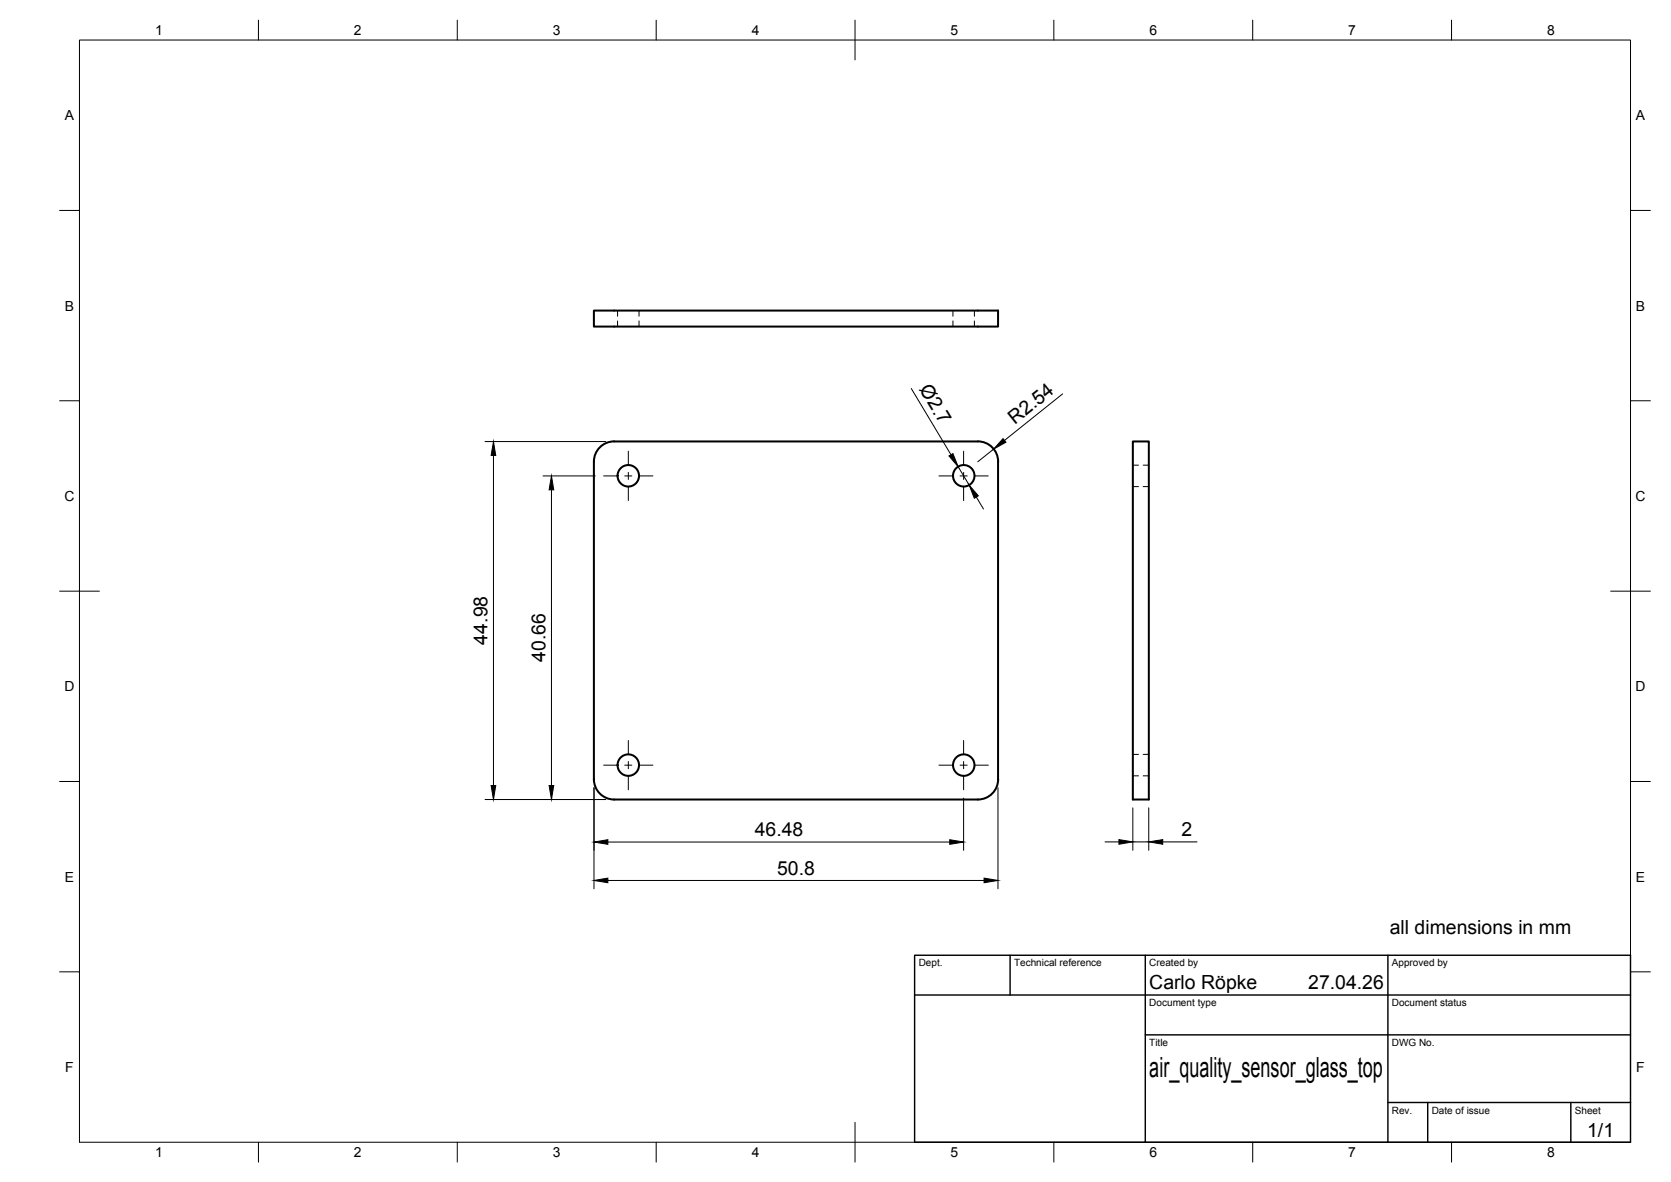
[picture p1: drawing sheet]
<svg xmlns="http://www.w3.org/2000/svg" width="420mm" height="297mm" viewBox="0 0 420 297" stroke-linecap="round" stroke-linejoin="round" font-family="sans-serif">
<!-- layer: Visible -->
<g fill="none" stroke="#000" stroke-width=".51">
<path d="M149.3 78h101.7v4.1h-101.7zM154.4 110.9h91.5M154.4 110.9a5.1 5.1 0 0 0-5.1 5.1v79.8a5.1 5.1 0 0 0 5.1 5.1M245.9 110.9a5.1 5.1 0 0 1 5.1 5.1M251 116v79.8M284.8 110.9h4.1v90h-4.1zM251 195.8a5.1 5.1 0 0 1-5.1 5.1M154.4 200.9h91.5"/>
<circle cx="158" cy="119.6" r="2.7"/>
<circle cx="242.3" cy="119.6" r="2.7"/>
<circle cx="158" cy="192.3" r="2.7"/>
<circle cx="242.3" cy="192.3" r="2.7"/>
</g>
<!-- layer: Hidden -->
<g fill="none" stroke="#000" stroke-width=".25">
<path d="M155.3 78v1.5M160.7 78v1.5M239.6 78v1.5M245 78v1.5M155.3 80.7v1.4M160.7 80.7v1.4M239.6 80.7v1.4M245 80.7v1.4M284.8 116.9h1.5M287.4 116.9h1.5M284.8 122.3h1.5M287.4 122.3h1.5"/>
<path d="M284.8 189.6h1.5M284.8 195h1.5M287.4 189.6h1.5M287.4 195h1.5"/>
</g>
<!-- layer: BORDER -->
<g fill="none" stroke="#000" stroke-width=".25">
<path d="M20 10.1h390v276.9h-390zM65 5.1v5M115 5.1v5M165 5.1v5M215 5.1v10M265 5.1v5M315 5.1v5M365 5.1v5M15 52.9h5M410 52.9h5M15 100.7h5M410 100.7h5"/>
<path d="M15 148.6h10M405 148.6h10M15 196.4h5M410 196.4h5M15 244.2h5M410 244.2h5M65 287v5M115 287v5M165 287v5M215 282.1v9.9M265 287v5M315 287v5"/>
<path d="M365 287v5"/>
</g>
<!-- layer: TITLEBLOCK -->
<path d="M230 240.1h180v46.9h-180zM230 250h180M254 240.1v9.9M288 240.1v46.9M349 240.1v46.9M288 260.1h122M349 277.1h61M359 277.1v9.9M395 277.1v9.9" fill="none" stroke="#000" stroke-width=".36"/>
<!-- layer: Smart Centers -->
<g fill="none" stroke="#000" stroke-width=".25">
<path d="M151.8 119.6h3.5M157.1 119.6h1.8M158 113.4v3.5M158 118.7v1.8M160.7 119.6h3.5M236.1 119.6h3.5M241.4 119.6h1.8M242.3 113.4v3.5M242.3 118.7v1.8M245 119.6h3.5M158 122.3v3.5M242.3 122.3v3.5"/>
<path d="M151.8 192.3h3.5M157.1 192.3h1.8M158 186.1v3.5M158 191.4v1.8M158 195v3.5M160.7 192.3h3.5M236.1 192.3h3.5M241.4 192.3h1.8M242.3 186.1v3.5M242.3 191.4v1.8M242.3 195v3.5M245 192.3h3.5"/>
</g>
<!-- layer: FD_Dimensions -->
<g fill="none" stroke="#000" stroke-width=".25">
<path d="M229.1 97.6l10 16.7M267.2 99l-14.6 11.7M122 111h30.3M124.1 114.5v82.9M136.5 119.6h13.2M240.9 117.3l2.8 4.6M249.8 112.9l-3.9 3.1M138.7 123.1v74.3M245.5 124.9l1.8 3M149.4 197.9v25.5M250.9 197.9v25.5M122 200.9h30.3"/>
<path d="M152.8 211.6h86M242.3 200.6v13.1M277.9 211.6h3.4M284.8 203v10.7M284.8 211.6h4M288.8 203v10.7M292.4 211.6h8.6M152.8 221.3h94.6"/>
</g>
<g fill="#000" stroke="#000" stroke-width=".25">
<path d="M124.1 111l.6 3.5h-1.2zM238.6 114.6l1-.6 1.3 3.3zM252.2 110.2l.7 .9-3.1 1.8zM138.7 119.6l.5 3.5h-1.1zM243.7 121.9l2.3 2.7-1 .6zM123.5 197.4h1.2l-.6 3.5zM138.1 197.4h1.1l-.5 3.5zM149.4 211.6l3.4-.6v1.2zM238.8 211l3.5 .6-3.5 .6zM281.3 211l3.5 .6-3.5 .6zM288.8 211.6l3.6-.6v1.2zM149.4 221.3l3.4-.6v1.1z"/>
<path d="M247.4 220.7l3.5 .6-3.5 .5z"/>
</g>
<text font-size="7" x="289" y="270.6">air_quality_sensor_glass_top</text>
<g font-size="4.9">
<text x="231.1" y="97.9" transform="rotate(59 231.1 97.9)">Ø2.7</text>
<text x="255.2" y="106.7" transform="rotate(-39 255.2 106.7)">R2.54</text>
<text x="122.6" y="162" transform="rotate(-90 122.6 162)">44.98</text>
<text x="137.2" y="166.3" transform="rotate(-90 137.2 166.3)">40.66</text>
<text x="189.8" y="210.1">46.48</text>
<text x="297.1" y="210.2">2</text>
<text x="195.4" y="219.8">50.8</text>
<text x="349.4" y="234.7">all dimensions in mm</text>
<text x="289" y="248.5">Carlo Röpke</text>
<text x="329" y="248.5">27.04.26</text>
<text x="399.1" y="285.7">1/1</text>
</g>
<g font-size="3.5">
<text x="39" y="8.8">1</text>
<text x="89" y="8.8">2</text>
<text x="139" y="8.8">3</text>
<text x="189" y="8.8">4</text>
<text x="239" y="8.8">5</text>
<text x="289" y="8.8">6</text>
<text x="339" y="8.8">7</text>
<text x="389" y="8.8">8</text>
<text x="16.3" y="30.2">A</text>
<text x="411.3" y="30.2">A</text>
<text x="16.3" y="78">B</text>
<text x="411.3" y="78">B</text>
<text x="16.2" y="125.9">C</text>
<text x="411.2" y="125.9">C</text>
<text x="16.2" y="173.7">D</text>
<text x="411.2" y="173.7">D</text>
<text x="16.3" y="221.6">E</text>
<text x="411.3" y="221.6">E</text>
<text x="16.4" y="269.4">F</text>
<text x="411.4" y="269.4">F</text>
<text x="39" y="290.8">1</text>
<text x="89" y="290.8">2</text>
<text x="139" y="290.8">3</text>
<text x="189" y="290.8">4</text>
<text x="239" y="290.8">5</text>
<text x="289" y="290.8">6</text>
<text x="339" y="290.8">7</text>
<text x="389" y="290.8">8</text>
</g>
<g font-size="2.5">
<text x="231" y="242.9">Dept.</text>
<text x="255" y="242.9">Technical reference</text>
<text x="289" y="242.9">Created by</text>
<text x="350" y="242.9">Approved by</text>
<text x="289" y="252.8">Document type</text>
<text x="350" y="252.8">Document status</text>
<text x="289" y="262.9">Title</text>
<text x="350" y="262.9">DWG No.</text>
<text x="350" y="279.9">Rev.</text>
<text x="360" y="279.9">Date of issue</text>
<text x="396" y="279.9">Sheet</text>
</g>
</svg>
